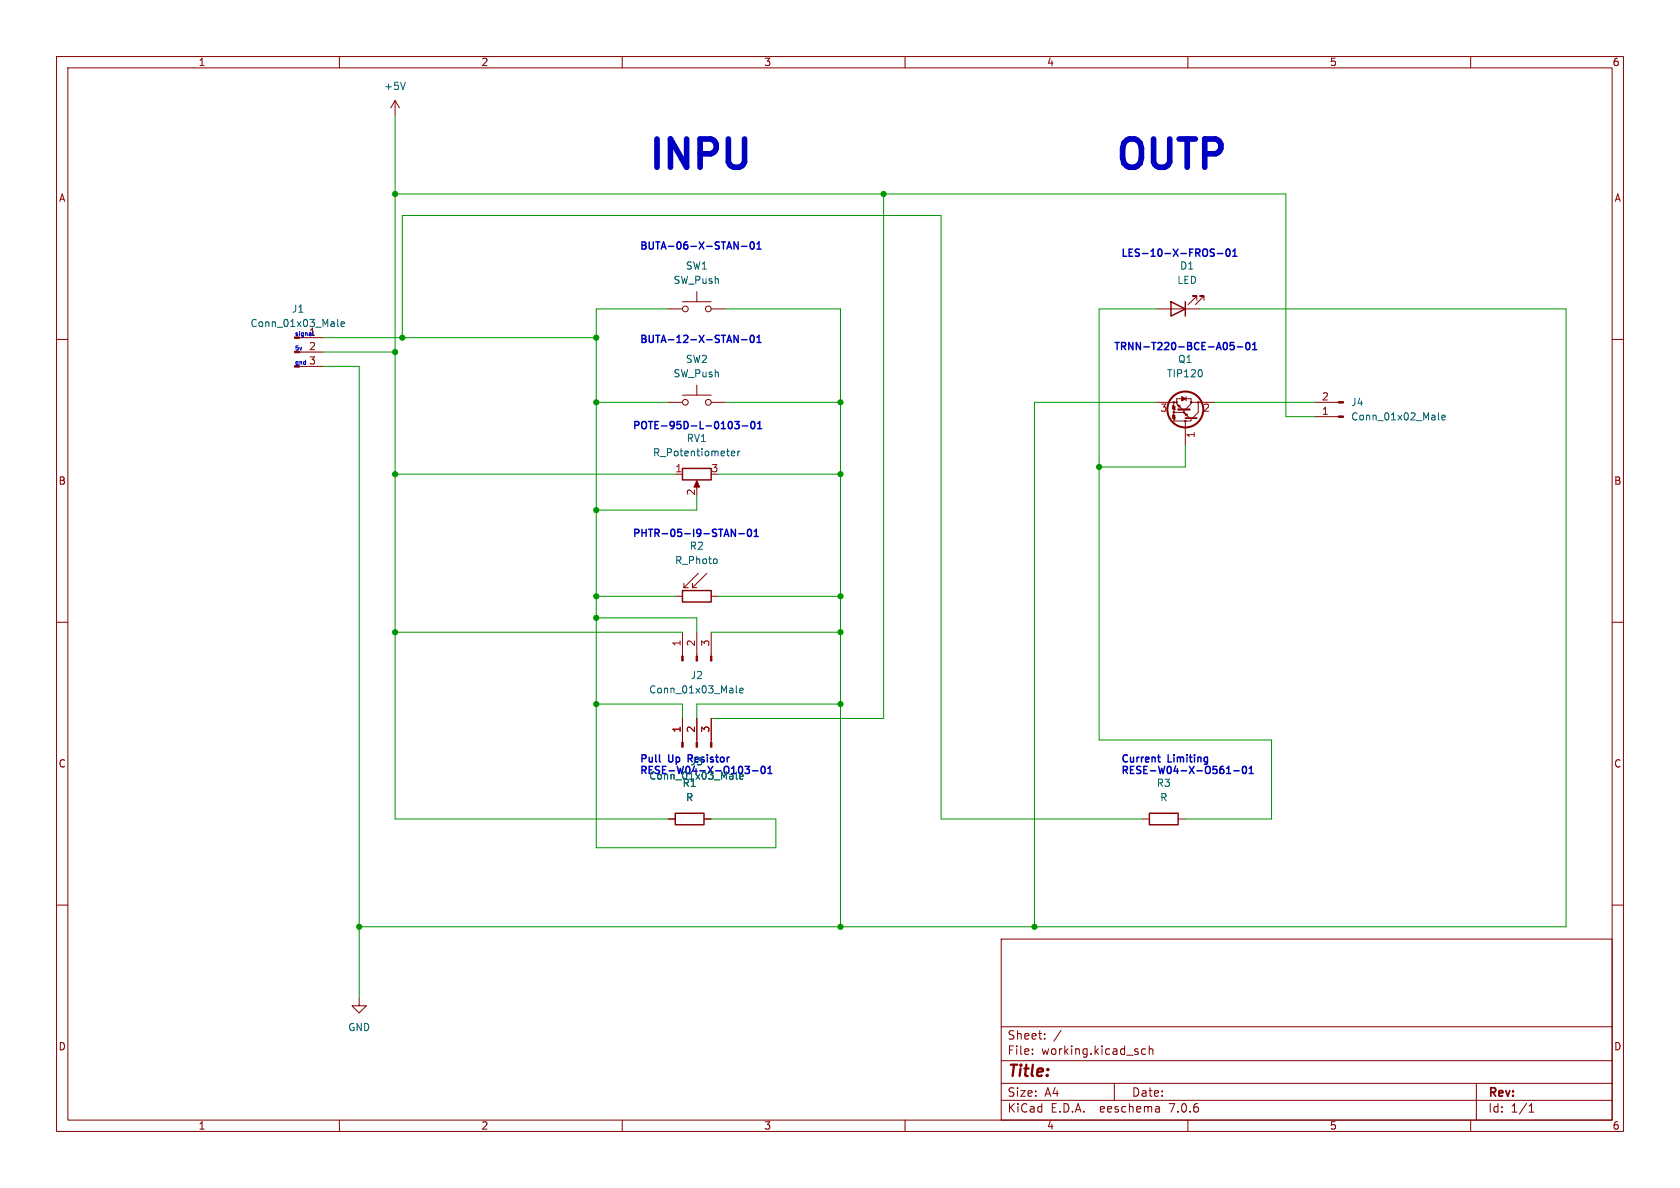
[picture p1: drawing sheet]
<svg xmlns="http://www.w3.org/2000/svg" width="297mm" height="210mm" viewBox="0 0 297 210" stroke-linecap="round" stroke-linejoin="round" font-family="sans-serif">
<g fill="none" stroke="#840000" stroke-width=".18">
<path d="M10 10h277v190h-277zM12 12h273v186h-273zM60 10v2M69.8 17.8l-.7 1.3M69.8 17.8v2.5M69.8 17.8l.8 1.3M110 10v2M160 10v2M210 10v2M260 10v2M10 60h2M53.3 59.7h3.8"/>
<path d="M118.1 54.6h2.5M120.6 53.3h5.1M123.2 51.6v1.7M125.7 54.6h2.6M204.5 54.6h7.6M211.6 53.1v-.8h-.8h.8l-1.5 1.5M212.9 53.1v-.8h-.8h.8l-1.6 1.5M285 60h2M53.3 62.2h3.8M53.3 64.8h3.8M118.1 71.1h2.5M120.6 69.9h5.1"/>
<path d="M123.2 68.1v1.8M125.7 71.1h2.6M204.5 71.1h3M207.5 72.9v.4l-.2 .1 .5 .1-.5 .2 .5 .1-.5 .1 .5 .1-.3 .2v.2h3.1v-.5M207.5 71.1h.5v.3l1 1M207.5 71.1v.5l-.2 .2 .5 .1-.5 .1 .5 .1-.5 .2 .5 .1-.3 .1v.4h1.8M208.2 71.5l.5 .3-.3 .2zM208.9 70.5h-.9v.6M209.3 72.4v.5l1 1M209.4 73l.5 .3-.2 .2zM209.5 72.4l1.1-1v-.3h1.2v1.8l-1 1M209.5 74.5v4.2"/>
<path d="M209.7 70.1v.8M209.7 70.5h.9v.6M212 71.1h2.6M232.4 71.1h4.2M232.4 73.7h4.2M119.4 83.8h1.2M123.2 85.3v1.1M10 110h2M119.4 105.4h1.2M120.6 111.8v4.2M120.9 103.1v.8M120.9 103.9h.8"/>
<path d="M122.4 103.9h.8M122.4 103.1v.8M123.2 111.8v4.2M123.4 101.3l-2.5 2.6M125 101.3l-2.6 2.6M125.7 111.8v4.2M125.7 105.4h1.3M285 110h2M120.6 127v4.2M123.2 127v4.2M125.7 127v4.2M10 160h2"/>
<path d="M118.1 144.8h1.3M124.5 144.8h1.2M201.9 144.8h1.3M208.3 144.8h1.2M285 160h2M63.5 176.5v1.3h1.3l-1.3 1.3-1.3-1.3h1.3M177 166h108v32h-108zM60 198v2M110 198v2M160 198v2M177 194.5h108M177 191.5h108"/>
<path d="M177 187.5h108M177 181.5h108M182.5 186.3v.1M182.5 185.5v.1M184.7 183.6v.1M184.7 182.8v.1M187.6 182.1l-1.3 2M197 191.5v3M202.5 185.5l-.4-.1-.3 .3v.4l.2 .2h.5M203.2 185.5l.2-.1 .3 .1 .1 .9M203.2 184.9v1.5M204.9 195.7l.1 .9"/>
<path d="M205 196.5l-.2 .1M205 196h-.2M210 198v2M260 198v2M261 191.5v6.5M270.3 196.6h.9M270.3 195.5l.4-.4v1.5"/>
<circle cx="121.2" cy="54.6" r=".51"/>
<circle cx="125.2" cy="54.6" r=".51"/>
<circle cx="121.2" cy="71.1" r=".51"/>
<circle cx="125.2" cy="71.1" r=".51"/>
<circle cx="207.5" cy="71.1" r=".13"/>
<circle cx="207.5" cy="72.9" r=".13"/>
<circle cx="208" cy="71.1" r=".13"/>
<circle cx="209.3" cy="72.9" r=".13"/>
<circle cx="209.5" cy="74.4" r=".13"/>
<circle cx="210.6" cy="71.1" r=".13"/>
<circle cx="211.8" cy="71.1" r=".13"/>
</g>
<g fill="none" stroke="#006464" stroke-width=".18">
<path d="M71.7 14.5l-.5 1.3M59.7 56.5v1l.2 .2M60.3 57.3l.6-.1-.1-.3h-.3l-.2 .2 .1 .6h.4M130.4 79.7v.9M130.8 79.7l-.4 .3M212.4 65.5l.1 .3-.1 .7M254.3 73v1.1l.2 .1M254.9 73.8l.6-.1-.1-.2-.3-.1-.2 .2 .1 .6h.4M126.7 98.9l.1 .1-.1 .6M129.3 80.2l.6-.2-.1-.2-.3-.1-.2 .2 .1 .6h.4M130.2 121.2v1.1l.2 .2M130.2 137.6l.2 .1"/>
<path d="M130.8 122.1l.6-.1-.1-.3h-.3l-.2 .1v.6h.5M130.8 137.6l.2 .1h.3"/>
</g>
<path d="M207 53.3l2.5 1.3-2.5 1.3zM209.5 53.3v2.6M120.6 82.8h5.1v2h-5.1zM120.6 104.4h5.1v2h-5.1zM119.4 143.8h5.1v2h-5.1zM203.2 143.8h5.1v2h-5.1z" fill="none" stroke="#840000" stroke-width=".25"/>
<g fill="#840000" stroke="#840000" stroke-width=".18">
<path d="M123.2 85l.5 1.1h-1z"/>
<path d="M125.6 116h.3v.8h-.3z"/>
<path d="M123.1 116h.2v.8h-.2z"/>
<path d="M120.5 116h.3v.8h-.3z"/>
<path d="M125.6 131.2h.3v.9h-.3z"/>
<path d="M123.1 131.2h.2v.9h-.2z"/>
<path d="M120.5 131.2h.3v.9h-.3z"/>
<path d="M236.6 71h.9v.2h-.9z"/>
<path d="M236.6 73.5h.9v.3h-.9z"/>
<path d="M208.9 70.1l.8 .4-.8 .4z"/>
</g>
<path d="M209.5 73.9h2.1" fill="none" stroke="#840000" stroke-width=".3"/>
<path d="M208.3 72.4h2" fill="none" stroke="#840000" stroke-width=".38"/>
<circle cx="209.5" cy="72.4" r="3.2" fill="none" stroke="#840000" stroke-width=".36"/>
<g fill="none" stroke="#0000c2" stroke-width=".25">
<path d="M131.1 43.5h1M132.8 42.8h.1a.68 .68 0 0 1 .5 .6 .68 .68 0 0 1-.5 .6 .84 .84 0 0 1-.1-1.2zM132.8 59.3h.1a.68 .68 0 0 1 .5 .6 .68 .68 0 0 1-.5 .6 .84 .84 0 0 1-.1-1.2zM133.8 44h.7M133.8 43.1l.4-.3v1.2M133.8 59.6l.4-.3v1.2M214.2 44l.5 .1M214.2 44.6l.4 .2 .1 .3-.3 .2h-.3M215.2 44.8h1M216.9 44.1l.1-.1a.68 .68 0 0 1 .5 .7 .68 .68 0 0 1-.5 .6 .84 .84 0 0 1-.1-1.2zM217.9 45.3h.8M217.9 44.4l.4-.4v1.3"/>
<path d="M129.4 74.8v.7M129.9 74.5h.8l-.4 .5 .3 .1v.6l-.2 .1-.5-.1M131.1 60.1h1M131.2 75.3h1M132.9 74.6l.1-.1a.68 .68 0 0 1 .5 .6 .68 .68 0 0 1-.5 .7 .84 .84 0 0 1-.1-1.2zM133.8 60.5h.7M133.9 75.8h.8M133.9 74.9l.4-.4v1.3M218.1 60.5h-.6v.6l.1-.1 .5 .1 .1 .2-.1 .4-.2 .1-.4-.1M218.7 61.3h1M220.4 60.6l.1-.1a.68 .68 0 0 1 .5 .7 .68 .68 0 0 1-.5 .6 .84 .84 0 0 1-.1-1.2zM221.4 61.8h.8"/>
<path d="M221.4 60.9l.4-.4v1.3M129.3 93.6l.7 1.2v-1.2M130.6 94.3h1M132.3 93.6h.1a.68 .68 0 0 1 .5 .6 .68 .68 0 0 1-.5 .6 .84 .84 0 0 1-.1-1.2zM133.3 94.8h.8M133.3 93.9l.4-.3v1.2M122.1 133.4h-.4v1.3M131.7 135.5h.8l-.4 .5 .3 .1v.5l-.2 .1-.5-.1M133 136.3h1M134.7 135.5h.1a.68 .68 0 0 1 .5 .6 .68 .68 0 0 1-.5 .6 .84 .84 0 0 1-.1-1.2zM135.8 136.7h.7M135.8 135.8l.3-.3v1.2"/>
<path d="M204.6 133.8h.5M205 134.7h.1M216.9 136.7h.7M216.9 135.8l.3-.3v1.2M218.1 136.3h1M219.8 135.5h.1a.68 .68 0 0 1 .5 .6 .68 .68 0 0 1-.5 .6 .84 .84 0 0 1-.1-1.2zM220.8 136.7h.8M220.8 135.8l.4-.3v1.2"/>
</g>
<g fill="none" stroke="#009600" stroke-width=".18">
<path d="M69.8 20.3v124.5h48.3M69.8 34.3h157.5v39.4h5.1M156.2 34.3v92.7h-30.5M57.1 59.7h48.3M71.1 59.7v-21.6h95.3v106.7h35.5M118.1 54.6h-12.7v95.3h31.8v-5.1h-11.5M128.3 54.6h20.3v109.2M204.5 54.6h-10.2v76.2h30.5v14h-15.3M212.1 54.6h64.8v109.2h-213.4M57.1 64.8h6.4v111.7M57.1 62.2h12.7M105.4 71.1h12.7"/>
<path d="M128.3 71.1h20.3M204.5 71.1h-21.6v92.7M209.5 78.7v3.9h-15.2M214.6 71.1h17.8M69.8 83.8h49.6M123.2 87.6v2.6h-17.8M127 83.8h21.6M69.8 111.8h50.8M105.4 105.4h14M105.4 109.2h17.8v2.6M125.7 111.8h22.9M127 105.4h21.6"/>
<path d="M105.4 124.5h15.2v2.5M148.6 124.5h-25.4v2.5"/>
</g>
<g fill="#009600" stroke="#009600" stroke-width=".18">
<circle cx="69.8" cy="34.3" r=".46"/>
<circle cx="71.1" cy="59.7" r=".46"/>
<circle cx="156.2" cy="34.3" r=".46"/>
<circle cx="105.4" cy="71.1" r=".46"/>
<circle cx="69.8" cy="62.2" r=".46"/>
<circle cx="105.4" cy="59.7" r=".46"/>
<circle cx="182.9" cy="163.8" r=".46"/>
<circle cx="148.6" cy="124.5" r=".46"/>
<circle cx="148.6" cy="163.8" r=".46"/>
<circle cx="148.6" cy="71.1" r=".46"/>
<circle cx="194.3" cy="82.6" r=".46"/>
<circle cx="105.4" cy="90.2" r=".46"/>
<circle cx="63.5" cy="163.8" r=".46"/>
<circle cx="69.8" cy="83.8" r=".46"/>
<circle cx="69.8" cy="111.8" r=".46"/>
<circle cx="105.4" cy="105.4" r=".46"/>
<circle cx="105.4" cy="124.5" r=".46"/>
<circle cx="105.4" cy="109.2" r=".46"/>
<circle cx="148.6" cy="83.8" r=".46"/>
<circle cx="148.6" cy="111.8" r=".46"/>
<circle cx="148.6" cy="105.4" r=".46"/>
</g>
<g font-size="7" fill="#0000c2">
<text x="114.3" y="30.2">INPU</text>
<text x="196.8" y="30.2">OUTP</text>
</g>
<text font-size="2.8" fill="#840000" x="178" y="190.9">Title:</text>
<g font-size="2.1" fill="#840000">
<text x="178" y="184">Sheet:</text>
<text x="178" y="186.7">File:</text>
<text x="184.1" y="186.7">working.kicad_sch</text>
<text x="178" y="196.9">KiCad</text>
<text x="178" y="194.1">Size:</text>
<text x="184.7" y="194.1">A4</text>
<text x="185.7" y="196.9">E.D.A.</text>
<text x="194.6" y="196.9">eeschema</text>
<text x="200" y="194.1">Date:</text>
<text x="207" y="196.9">7.0.6</text>
<text x="263" y="194.3">Rev:</text>
<text x="263" y="196.9">Id:</text>
<text x="267.1" y="196.9">1/1</text>
</g>
<g font-size="1.8" fill="#840000">
<text x="35" y="11.9">1</text>
<text x="85" y="11.9">2</text>
<text x="135" y="11.9">3</text>
<text x="185" y="11.9">4</text>
<text x="235" y="11.9">5</text>
<text x="285" y="11.9">6</text>
<text x="10.3" y="35.9">A</text>
<text x="285.3" y="35.9">A</text>
<text x="10.3" y="85.9">B</text>
<text x="285.3" y="85.9">B</text>
<text x="10.3" y="135.9">C</text>
<text x="285.3" y="135.9">C</text>
<text x="10.3" y="185.9">D</text>
<text x="285.3" y="185.9">D</text>
<text x="35" y="199.9">1</text>
<text x="85" y="199.9">2</text>
<text x="135" y="199.9">3</text>
<text x="185" y="199.9">4</text>
<text x="235" y="199.9">5</text>
<text x="285" y="199.9">6</text>
</g>
<g font-size="1.8" fill="#006464">
<text x="67.8" y="16.1">+5V</text>
<text x="121.2" y="47.9">SW1</text>
<text x="208.5" y="47.9">D1</text>
<text x="119" y="50.4">SW_Push</text>
<text x="208" y="50.4">LED</text>
<text x="44.2" y="58">Conn_01x03_Male</text>
<text x="51.5" y="55.5">J1</text>
<text x="121.2" y="64.4">SW2</text>
<text x="208.2" y="64.4">Q1</text>
<text x="119" y="66.9">SW_Push</text>
<text x="206.2" y="66.9">TIP120</text>
<text x="238.8" y="72">J4</text>
<text x="238.8" y="74.5">Conn_01x02_Male</text>
<text x="115.3" y="80.9">R_Potentiometer</text>
<text x="121.3" y="78.3">RV1</text>
<text x="119.2" y="99.9">R_Photo</text>
<text x="121.8" y="97.4">R2</text>
<text x="114.7" y="122.8">Conn_01x03_Male</text>
<text x="122" y="120.2">J2</text>
<text x="113" y="136.9">RESE-W04-X-O103-01</text>
<text x="122" y="135.5">J3</text>
<text x="114.7" y="138">Conn_01x03_Male</text>
<text x="120.6" y="139.3">R1</text>
<text x="121.2" y="141.8">R</text>
<text x="204.4" y="139.3">R3</text>
<text x="205" y="141.8">R</text>
<text x="61.5" y="182.5">GND</text>
</g>
<g font-size="1.8" fill="#0000c2">
<text x="113" y="44.2">BUTA-06-X-STAN-01</text>
<text x="198.1" y="45.5">LES-10-X-FROS-01</text>
<text x="54.5" y="59.4">1</text>
<text x="54.5" y="64.5">3</text>
<text x="113" y="60.7">BUTA-12-X-STAN-01</text>
<text x="196.8" y="62">TRNN-T220-BCE-A05-01</text>
<text x="111.8" y="76">POTE-95D-L-0103-01</text>
<text x="111.8" y="95">PHTR-05-I9-STAN-01</text>
<text x="113" y="134.9">Pull</text>
<text x="118.3" y="134.9">Up</text>
<text x="122.2" y="134.9">Resistor</text>
<text x="198.1" y="134.9">Current</text>
<text x="198.1" y="136.9">RESE-W04-X-O561-01</text>
<text x="206.6" y="134.9">Limiting</text>
</g>
<g font-size="1.8" fill="#a90000">
<text x="54.5" y="62">2</text>
<text x="233.6" y="70.9">2</text>
<text x="205" y="73.1">3</text>
<text x="211.5" y="77.5" transform="rotate(-90 211.5 77.5)">1</text>
<text x="212.6" y="73.1">2</text>
<text x="233.6" y="73.4">1</text>
<text x="119.3" y="83.6">1</text>
<text x="125.7" y="83.6">3</text>
<text x="122.9" y="87.7" transform="rotate(-90 122.9 87.7)">2</text>
<text x="120.4" y="114.4" transform="rotate(-90 120.4 114.4)">1</text>
<text x="122.9" y="114.4" transform="rotate(-90 122.9 114.4)">2</text>
<text x="125.5" y="114.4" transform="rotate(-90 125.5 114.4)">3</text>
<text x="120.4" y="129.6" transform="rotate(-90 120.4 129.6)">1</text>
<text x="122.9" y="129.6" transform="rotate(-90 122.9 129.6)">2</text>
<text x="125.5" y="129.6" transform="rotate(-90 125.5 129.6)">3</text>
</g>
<g font-size="1" fill="#0000c2">
<text x="52.1" y="59.4">signal</text>
<text x="52.1" y="62">5v</text>
<text x="52.1" y="64.5">gnd</text>
</g>
</svg>
